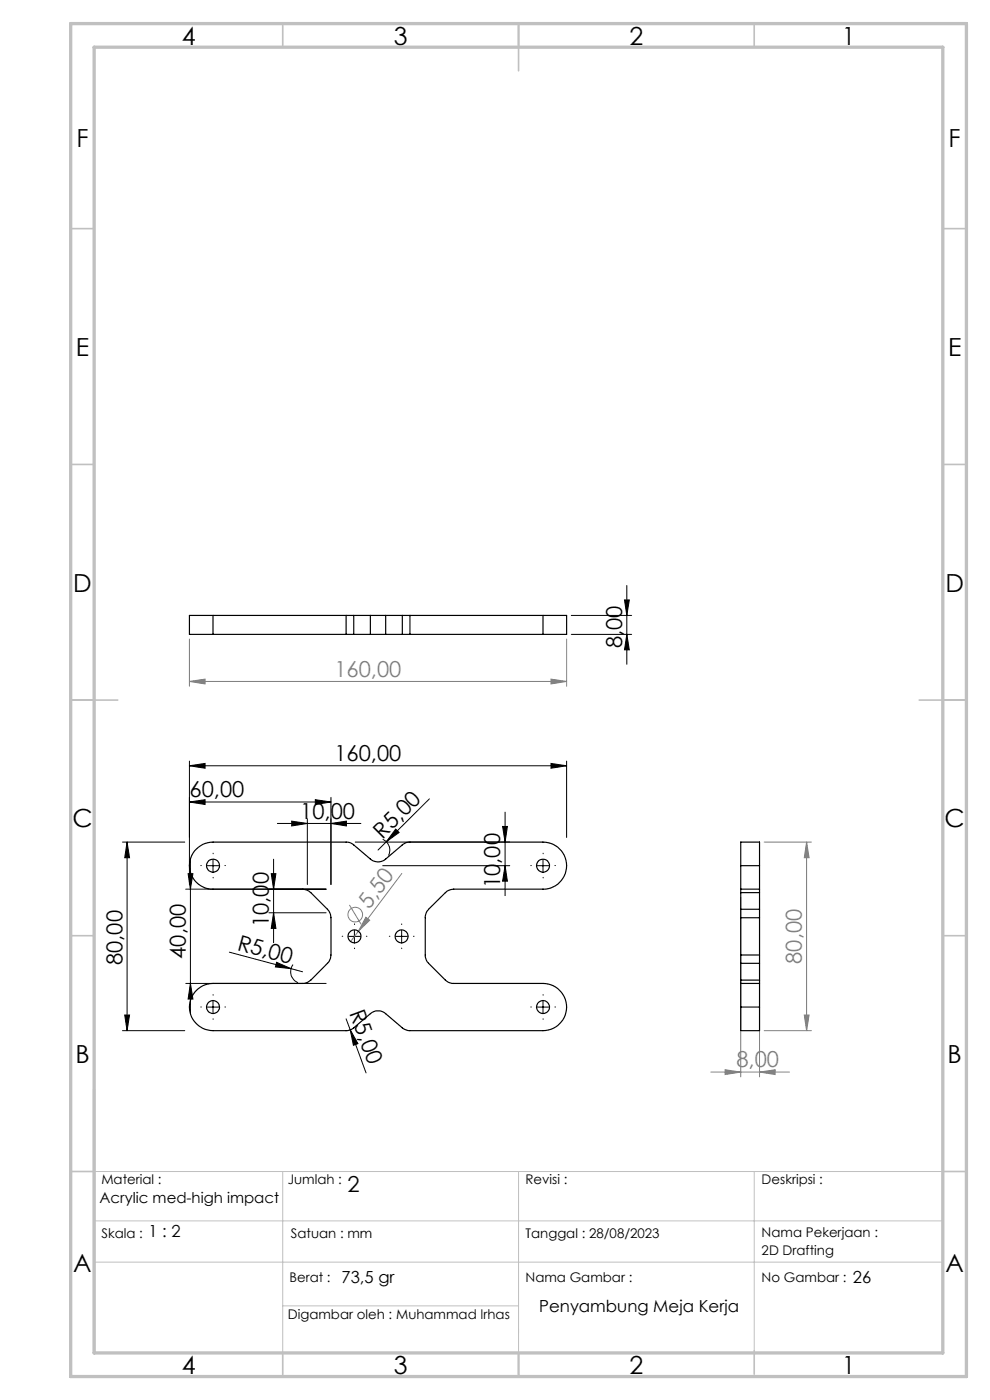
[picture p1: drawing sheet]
<svg xmlns="http://www.w3.org/2000/svg" width="210mm" height="297mm" viewBox="0 0 210 297" stroke-linecap="round" stroke-linejoin="round" font-family="sans-serif">
<g fill="none" stroke="#808080" stroke-width=".21">
<path d="M40.2 135.6v10M120.2 135.6v10M40.2 144.6l3.3-.5v1zM40.2 144.6h80M116.9 144.1l3.3 .5-3.3 .5zM162.1 178.6h10M171.1 178.6l.5 3.4h-1zM171.1 178.6v40M74.1 192l2.5 4.1M76 197.6l-1.6 2.1M77.6 194.6l.8 .6-2.4 2.4zM85.2 185.3l-9.2 12.3"/>
<path d="M157.1 190.4v38.1M161.1 190.4v38.1M162.1 218.6h10M170.6 215.3h1l-.5 3.3zM150.8 227.4h16.7M153.8 226.9l3.3 .5-3.3 .6zM161.1 227.4l3.3-.5v1.1z"/>
<circle cx="75.4" cy="194" r="1.55"/>
</g>
<g fill="none" stroke="#000" stroke-width=".21">
<path d="M121.2 130.6h12.8M121.2 134.6h12.8M132.5 127.3h1l-.5 3.3zM133 124.2v16.7M133 134.6l.5 3.3h-1zM26 178.6h13.2M27 178.6v40M27 178.6l.5 3.4h-1zM40.2 170.1l3.3-.5v1.1zM40.2 170.1h30M40.2 162.5l3.3-.5v1zM40.2 161.5v26.1"/>
<path d="M40.2 162.5h80M58.8 174.7h17.8M61.9 174.2l3.3 .5-3.3 .5zM65.2 173.7v13.9M66.9 169.6l3.3 .5-3.3 .6zM70.2 174.7l3.3-.5v1zM70.2 169.2v18.4M75.4 178.6h32.7M81.2 178a2.51 2.51 0 0 1 1.2 3.5M82 178.6l-1.8 1.7M83.9 175.9l.8 .7-2.7 2zM91.1 169.5l-9.1 9.1"/>
<path d="M106.6 175.3h1l-.5 3.3zM107.1 172.3v17.7M116.9 162l3.3 .5-3.3 .5zM120.2 161.5v16.2M39.4 188.6h29.8M39.9 185.3h1l-.5 3.3zM40.4 182.3v32.7M44 183.7h2.4M45.2 182.4v2.5M57 193.6h12.2M57.5 185.3h1l-.5 3.3zM58 193.6l.5 3.4h-1z"/>
<path d="M58 182.3v17.7M73.9 198.6h2.5M75.2 197.4v2.5M81.2 183.7h26.9M83.9 198.6h2.5M85.2 197.4v2.5M107.1 183.7l.5 3.2h-1zM113.9 183.7h2.6M115.2 182.4v2.5M26 218.6h13.2M26.5 215.3h1l-.5 3.3zM39.4 208.6h29.8"/>
<path d="M40.4 208.6l.5 3.3h-1zM44 213.6h2.4M45.2 212.4v2.5M48.6 202l13.1 3.5M58.7 204.1l3 1.4-3.3-.4zM61.7 205.5l2.5 .7M62.2 204.6a2.46 2.46 0 0 0 1 3.9M73.4 216.1l.9 2.4M74.3 218.5l1.6 2.9-.9 .4zM74.3 218.5l3.3 9.1M113.9 213.6h2.6M115.2 212.4v2.5"/>
</g>
<g fill="none" stroke="#000" stroke-width=".21" stroke-dasharray="15.2 1.3 1.3 1.3">
<path d="M42.7 183.6h-.1M45.2 181.1v-.1M45.2 186.1v.2M47.7 183.6h.1M72.7 198.6h-.1M75.2 196.1v-.1M77.7 198.6h.1M82.7 198.6h-.1M85.2 196.1v-.1M87.7 198.6h.1M112.7 183.6h-.1M115.2 181.1v-.1"/>
<path d="M115.2 186.1v.2M117.7 183.6h.1M42.7 213.6h-.1M45.2 211.1v-.1M45.2 216.1v.2M47.7 213.6h.1M75.2 201.1v.2M85.2 201.1v.2M112.7 213.6h-.1M115.2 211.1v-.1M115.2 216.1v.2M117.7 213.6h.1"/>
</g>
<path d="M20 259h180M20 248.5h180v38.5h-180zM60 248.5v38.5M110 248.5v38.5M160 248.5v38.1M20 267.8h180M60 277h50" fill="none" stroke="#c0c0c0" stroke-width=".21"/>
<g fill="none" stroke="#c0c0c0" stroke-width=".35">
<path d="M60 5v5M110 5v10M160 5v5M15 48.5h5M200 48.5h5M15 98.5h5M200 98.5h5M15 148.5h10M195 148.5h10M15 198.5h5M200 198.5h5M15 248.5h5"/>
<path d="M200 248.5h5M60 287v5M110 287v5M160 286.6v4.9"/>
</g>
<path d="M20 231v56" fill="none" stroke="#c0c0c0" stroke-width=".5"/>
<path d="M15 5h190v287h-190zM20 10h180v277h-180z" fill="none" stroke="#c0c0c0" stroke-width=".7"/>
<g fill="#000">
<path d="M83.9 175.9l.8 .7-2.7 2zM58.7 204.1l3 1.4-3.3-.4zM74.3 218.5l1.6 2.9-.9 .4z"/>
<path d="M27 178.6l.5 3.4h-1zM26.5 215.3h1l-.5 3.3zM39.9 185.3h1l-.5 3.3zM40.4 208.6l.5 3.3h-1zM57.5 185.3h1l-.5 3.3zM58 193.6l.5 3.4h-1zM106.6 175.3h1l-.5 3.3zM107.1 183.7l.5 3.2h-1zM132.5 127.3h1l-.5 3.3zM133 134.6l.5 3.3h-1z"/>
<path d="M40.2 170.1l3.3-.5v1.1zM66.9 169.6l3.3 .5-3.3 .6z"/>
<path d="M70.2 174.7l3.3-.5v1zM61.9 174.2l3.3 .5-3.3 .5z"/>
<path d="M116.9 162l3.3 .5-3.3 .5zM40.2 162.5l3.3-.5v1z"/>
</g>
<g fill="#808080">
<path d="M77.6 194.6l.8 .6-2.4 2.4z"/>
<path d="M153.8 226.9l3.3 .5-3.3 .6zM161.1 227.4l3.3-.5v1.1zM40.2 144.6l3.3-.5v1zM116.9 144.1l3.3 .5-3.3 .5z"/>
<path d="M171.1 178.6l.5 3.4h-1zM170.6 215.3h1l-.5 3.3z"/>
</g>
<g fill="none" stroke="#000" stroke-width=".25">
<path d="M45.2 130.6h-5v4h5M45.2 134.6h28.2M45.2 130.6v4M45.2 130.6h28.2M73.4 134.6h1.6M73.4 130.6h1.6M73.4 130.6v4M75 130.6v4M75 134.6h3.6M75 130.6h3.6M78.6 134.6h3.2M78.6 130.6h3.2"/>
<path d="M78.6 130.6v4M81.8 134.6h3.5M81.8 130.6h3.5M81.8 130.6v4M85.3 134.6h1.7M85.3 130.6h1.7M85.3 130.6v4M87 134.6h28.2M87 130.6h28.2M87 130.6v4M115.2 130.6h5v4h-5M115.2 130.6v4"/>
<path d="M41.7 180.1l1.3-1 1.1-.3 1.1-.2h28.2a2.24 2.24 0 0 1 1.6 .6l3.6 3a2.48 2.48 0 0 0 3.2 0l3.5-3a2.24 2.24 0 0 1 1.7-.6h28.2a5 5 0 0 1 5 5 5 5 0 0 1-5 5h-19a2.72 2.72 0 0 0-1.7 .8l-3.6 3.5a2.47 2.47 0 0 0-.7 1.8v7.9a2.47 2.47 0 0 0 .7 1.8l3.6 3.5a2.47 2.47 0 0 0 1.7 .7h19a5 5 0 0 1 5 5 5 5 0 0 1-5 5h-28.5l-1.2-.4-3.7-3.2a2.47 2.47 0 0 0-3.2 0l-3.7 3.2-1.3 .4h-28.4a5 5 0 0 1-5-5 5 5 0 0 1 5-5h19a2.47 2.47 0 0 0 1.7-.7l3.6-3.5a2.72 2.72 0 0 0 .7-1.8v-7.9a2.71 2.71 0 0 0-.7-1.8l-3.6-3.5a2.72 2.72 0 0 0-1.7-.8h-19a5 5 0 0 1-4.6-3 5 5 0 0 1 1.1-5.5zM157.1 183.7v-5.1h4v5.1M157.1 183.7v4.9M157.1 188.6v.8M157.1 192.9v1.8M157.1 188.6h4M157.1 183.7h4M157.1 189.4h4M157.1 192.9h4M157.1 189.4v3.5M157.1 194.7v7.9M157.1 194.7h4"/>
<path d="M161.1 183.7v4.9M161.1 188.6v.8M161.1 192.9v1.8M161.1 189.4v3.5M161.1 194.7v7.9M157.1 213.6v5h4v-5M157.1 208.6v5M157.1 207.9v.7M157.1 202.6v1.8M157.1 208.6h4M157.1 213.6h4M157.1 207.9h4"/>
<path d="M157.1 204.4v3.5M157.1 204.4h4M157.1 202.6h4M161.1 208.6v5M161.1 207.9v.7M161.1 202.6v1.8M161.1 204.4v3.5"/>
<circle cx="45.2" cy="183.7" r="1.37"/>
<circle cx="75.2" cy="198.6" r="1.38"/>
<circle cx="85.2" cy="198.6" r="1.37"/>
<circle cx="115.2" cy="183.7" r="1.37"/>
<circle cx="45.2" cy="213.6" r="1.37"/>
<circle cx="115.2" cy="213.6" r="1.37"/>
</g>
<g font-size="5.3">
<text x="38.5" y="9.5">4</text>
<text x="83.5" y="9.5">3</text>
<text x="133.6" y="9.5">2</text>
<text x="178.6" y="9.5">1</text>
<text x="16.2" y="31.3">F</text>
<text x="201.2" y="31.3">F</text>
<text x="16.1" y="75.5">E</text>
<text x="201.1" y="75.5">E</text>
<text x="15.5" y="125.5">D</text>
<text x="200.5" y="125.5">D</text>
<text x="15.4" y="175.5">C</text>
<text x="200.4" y="175.5">C</text>
<text x="16" y="225.5">B</text>
<text x="201" y="225.5">B</text>
<text x="15.5" y="269.8">A</text>
<text x="200.5" y="269.8">A</text>
<text x="38.5" y="291.5">4</text>
<text x="83.5" y="291.5">3</text>
<text x="133.6" y="291.5">2</text>
<text x="178.6" y="291.5">1</text>
</g>
<g font-size="4.7">
<text x="132" y="137.5" transform="rotate(-90 132 137.5)">8,00</text>
<text x="70.9" y="161.4">160,00</text>
<text x="40.2" y="169.1">60,00</text>
<text x="63.7" y="173.7">10,00</text>
<text x="81.2" y="178.1" transform="rotate(-45 81.2 178.1)">R5,00</text>
<text x="106.1" y="188.4" transform="rotate(-90 106.1 188.4)">10,00</text>
<text x="57" y="196.7" transform="rotate(-90 57 196.7)">10,00</text>
<text x="39.4" y="203.4" transform="rotate(-90 39.4 203.4)">40,00</text>
<text x="50.1" y="201.4" transform="rotate(15 50.1 201.4)">R5,00</text>
<text x="26" y="204.7" transform="rotate(-90 26 204.7)">80,00</text>
<text x="74.1" y="214.9" transform="rotate(70 74.1 214.9)">R5,00</text>
<text x="73.7" y="252.9">2</text>
</g>
<g font-size="4.7" fill="#808080">
<text x="70.9" y="143.5">160,00</text>
<text x="78.3" y="193" transform="rotate(-53 78.3 193)">5,50</text>
<text x="170.1" y="204.4" transform="rotate(-90 170.1 204.4)">80,00</text>
<text x="156.2" y="226.4">8,00</text>
</g>
<g font-size="3.5">
<text x="31.5" y="262.5">1 : 2</text>
<text x="72.4" y="272.2">73,5 gr</text>
<text x="180.9" y="272.2">26</text>
<text x="114.4" y="278.3">Penyambung Meja Kerja</text>
</g>
<text font-size="3.2" x="21.1" y="255.3">Acrylic med-high impact</text>
<g font-size="2.8">
<text x="21.5" y="251.2">Material :</text>
<text x="61" y="251.2">Jumlah :</text>
<text x="111.5" y="251.2">Revisi :</text>
<text x="161.6" y="251.2">Deskripsi :</text>
<text x="21.5" y="262.7">Skala :</text>
<text x="61.7" y="262.7">Satuan : mm</text>
<text x="111.5" y="262.7">Tanggal : 28/08/2023</text>
<text x="161.6" y="262.4">Nama Pekerjaan :</text>
<text x="161.6" y="266.3">2D Drafting</text>
<text x="61.4" y="272">Berat :</text>
<text x="111.5" y="272">Nama Gambar :</text>
<text x="161.6" y="272">No Gambar :</text>
<text x="61.1" y="279.9">Digambar oleh : Muhammad Irhas</text>
</g>
</svg>
